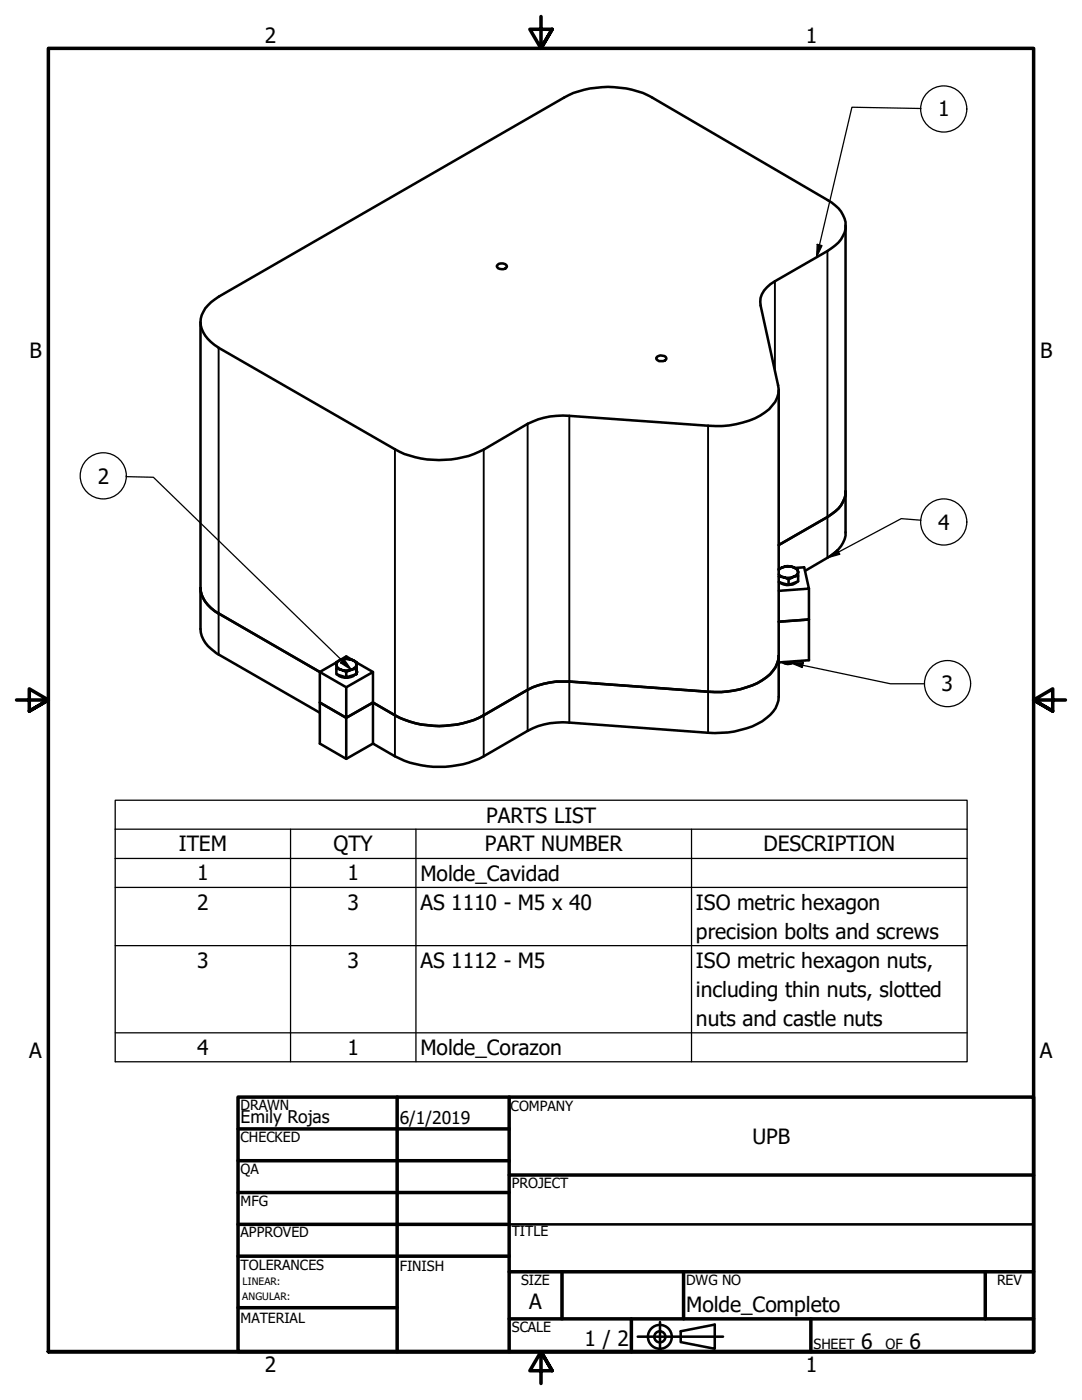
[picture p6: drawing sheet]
<svg xmlns="http://www.w3.org/2000/svg" width="216mm" height="279mm" viewBox="0 0 216 279" stroke-linecap="round" stroke-linejoin="round" font-family="sans-serif">
<!-- layer: Visible (ANSI) -->
<g fill="none" stroke="#000" stroke-width=".51">
<path d="M99.3 52.8a1.22 1.22 0 0 1 1.9 .3 1.16 1.16 0 0 1-2.1 0zM168.7 45v61.2a6 6 0 0 1-3.6 5.1l-4.4 2.6M40 64.3v61.2a6.3 6.3 0 0 0 3.2 4.9l20.6 11.8M41.5 60.9l2.2-1.7 68.8-39.7a19.1 19.1 0 0 1 17.7 0l35 20.4a5.9 5.9 0 0 1 3.5 5.8 6.6 6.6 0 0 1-3.6 4.4l-10.5 6a4.7 4.7 0 0 0-2.8 4.9l3.5 15.9a5 5 0 0 1-1.8 4.8 16 16 0 0 1-10.8 3.3l-29.1-2a15.1 15.1 0 0 0-8.3 1.6l-8.8 5.1a19.5 19.5 0 0 1-17.7 0l-35.2-20.3a6.9 6.9 0 0 1-3.6-5.1 4.8 4.8 0 0 1 1.5-3.4zM131.1 71.2a1.35 1.35 0 0 1 1.9 .3 1.16 1.16 0 0 1-2.1-.1zM155.4 77.9v61.2a5.3 5.3 0 0 1-2.5 4.2 16.6 16.6 0 0 1-10.3 3l-29-2.1a14.5 14.5 0 0 0-8.3 1.7l-8.8 5a19.8 19.8 0 0 1-17.7 0l-4.4-2.5v-8.2M168.7 98a5.5 5.5 0 0 1-2.8 4.6l-10.5 6.2M40 117.3a6.4 6.4 0 0 0 3.6 5.1l20.2 11.7v6.1l5.3 3.1v8.1M155.4 114.6a2.13 2.13 0 0 0 1.4 .8l.6 .2 .9-.5a4.9 4.9 0 0 1-2.9 0M155.4 113.6l.7-.4-.7 .6M155.4 116.1l2 .6M155.4 113.5h.1"/>
<path d="M156.1 113.2a2.41 2.41 0 0 1 2.1 0 3.3 3.3 0 0 0-2.1 0zM158.2 113.2l1 .4 .1 .5a1.27 1.27 0 0 0-1.1-.9zM158.6 113.3l1.9-.1 .9 4.3-6 .4M159.1 116.1a3.1 3.1 0 0 1-3.6 .1M159.3 114.1v.8l-1 .2a1.26 1.26 0 0 0 1-1zM159.3 114.9v1.1l-1.9 .7v-1.1M161.4 117.5v6.1l-6 .5 6-.5v8.2l-6 .4M67.1 132.2l-3.3 1.9 5.3 3.1M67.1 133.5v1.1l2 .6M67.3 134.6a2.75 2.75 0 0 0 3.6 0M67.8 131.8l1.3-.8 1.3 .8M68.1 133.7l.5 .1 1.5-.1-1 .4z"/>
<path d="M68.1 131.6a1.02 1.02 0 0 0-1 1.1 1.02 1.02 0 0 0 1 1l-1-.2M68.1 131.6l-1 .5v1.4M68.1 131.6a2.8 2.8 0 0 1 2 0l-1-.1zM69.1 137.2l5.3-3.1v6.1l-5.3 3.1zM69.1 134.1v1.1l2-.6M70.1 131.6l1 .5v1.4l-1 .2a1.23 1.23 0 0 0 1-1.4l-.6-.5zM71.1 133.2v1.4v-1.1M71.1 132.2l3.3 1.9M71.1 133.9v.2M155.4 130.9a6.8 6.8 0 0 1-4.3 5.4 19.4 19.4 0 0 1-9.8 1.7l-27.7-2a16 16 0 0 0-8.3 1.7l-8.8 5a19.3 19.3 0 0 1-17.7 0M156.2 132.1a1.82 1.82 0 0 0 2.1 0M156.3 132.3h.2a1.53 1.53 0 0 0 1.6 0"/>
<path d="M156.7 132.1v.2M158.7 132a3.3 3.3 0 0 1-2.4 .1M74.4 140.2l4.4 2.5M78.8 142.7l-4.4-2.5-5.3 3.1-5.3-3.1v8.2l5.3 3 5.3-3"/>
</g>
<!-- layer: Visible Narrow (ANSI) -->
<path d="M154.6 56.1v17.9M165.1 50.1v61.2M43.6 69.4v61.2M78.8 89.7v61.2M96.5 89.7v61.2M105.3 84.6v61.3M113.6 83v61.2M141.3 85v61.2" fill="none" stroke="#000" stroke-width=".38"/>
<!-- layer: Visible (ANSI) -->
<circle cx="71.1" cy="134.1" r=".25" fill="#000"/>
<!-- layer: Symbol (ANSI) -->
<g fill="none" stroke="#000" stroke-width=".25">
<path d="M183.8 21.7l-13.8-.3-7.1 29.9M163.1 48.8l.9 .2-1.1 2.3zM25.1 95.1l5.5 .1 39.5 38.5M165.1 111.3l2-1.6 .5 .9zM183.8 103.8l-4-.3-14.7 7.8M68.6 131.6l1.5 2.1-2.2-1.4zM157.7 132.3h2.6l-.2 .9zM157.7 132.3l20 4.2h6.8M23 165.5v-5.8h170v5.8M23 165.5h170v5.8M23 165.5v46.4h170v-40.6M23 171.3h170"/>
<path d="M23 177.1h170M58 165.5v46.4M83 165.5v46.4M138 165.5v46.4M23 188.7h170M23 206.1h170"/>
<circle cx="188.3" cy="21.7" r="4.6"/>
<circle cx="20.6" cy="95" r="4.6"/>
<circle cx="188.3" cy="104.2" r="4.6"/>
<circle cx="189.1" cy="136.4" r="4.6"/>
</g>
<!-- layer: Border (ANSI) -->
<g fill="none" stroke="#000" stroke-width=".7">
<path d="M107.9 3.3v6.4l-2.2-3.9h4.5l-2.3 3.9 2.3-3.9M3.3 139.7h6.4l-3.9-2.2v4.4l3.9-2.2-3.9 2.2M212.6 139.7h-6.4l3.9-2.2v4.4l-3.9-2.2 3.9 2.2M47.5 218.9h158.7v50.8h-158.7zM79.2 218.9v50.8M101.6 218.9v50.8M47.5 225.3h54.1M47.5 231.6h54.1M47.5 238h54.1M101.6 234.5h104.6M47.5 244.3h54.1M47.5 250.7h54.1"/>
<path d="M101.6 253.8h104.6M112.1 253.8v9.4M136.4 253.8v9.4M196.6 253.8v9.4M9.7 269.7v-260h196.5v260h-196.5h196.5M47.5 261h31.7M101.6 263.2h104.6M110.2 273.6l-2.3-3.9 2.3 3.9h-4.5l2.2-3.9v6.4M126 263.2v6.5M161.8 263.2v6.5"/>
</g>
<!-- layer: Title (ANSI) -->
<g fill="none" stroke="#000" stroke-width=".51">
<path d="M101.6 244.3h104.6M127.3 266.8h17M131.7 263.8v5.6M135.8 265.7l6.8-1.3v4.8l-6.8-1.4z"/>
<circle cx="131.7" cy="266.8" r="2.38"/>
<circle cx="131.7" cy="266.8" r="1.11"/>
</g>
<!-- layer: Symbol (ANSI) -->
<g fill="#000">
<path d="M163.1 48.8l.9 .2-1.1 2.3z" fill-rule="evenodd"/>
<path d="M165.1 111.3l2-1.6 .5 .9z" fill-rule="evenodd"/>
<path d="M68.6 131.6l1.5 2.1-2.2-1.4z" fill-rule="evenodd"/>
<path d="M157.7 132.3h2.6l-.2 .9z" fill-rule="evenodd"/>
</g>
<g font-size="4.2">
<text x="52.8" y="8.6">2</text>
<text x="160.8" y="8.6">1</text>
<text x="187.2" y="23.2">1</text>
<text x="5.9" y="71.4">B</text>
<text x="207.6" y="71.4">B</text>
<text x="19.5" y="96.5">2</text>
<text x="187.2" y="105.7">4</text>
<text x="187.9" y="138">3</text>
<text x="97" y="164.1">PARTS LIST</text>
<text x="35.7" y="169.9">ITEM</text>
<text x="66.5" y="169.9">QTY</text>
<text x="96.8" y="169.9">PART NUMBER</text>
<text x="152.3" y="169.9">DESCRIPTION</text>
<text x="39.4" y="175.7">1</text>
<text x="69.3" y="175.7">1</text>
<text x="83.9" y="175.8">Molde_Cavidad</text>
<text x="39.4" y="181.5">2</text>
<text x="69.3" y="181.5">3</text>
<text x="83.9" y="181.5">AS 1110 - M5 x 40</text>
<text x="138.9" y="181.6">ISO metric hexagon</text>
<text x="138.9" y="187.4">precision bolts and screws</text>
<text x="39.4" y="193.2">3</text>
<text x="69.3" y="193.2">3</text>
<text x="83.9" y="193.2">AS 1112 - M5</text>
<text x="138.9" y="193.2">ISO metric hexagon nuts,</text>
<text x="138.9" y="199">including thin nuts, slotted</text>
<text x="138.9" y="204.8">nuts and castle nuts</text>
<text x="5.8" y="211.1">A</text>
<text x="39.4" y="210.6">4</text>
<text x="69.3" y="210.6">1</text>
<text x="83.9" y="210.6">Molde_Corazon</text>
<text x="207.5" y="211.1">A</text>
<text x="150.2" y="228.2">UPB</text>
<text x="105.6" y="261.3">A</text>
<text x="136.9" y="261.9">Molde_Completo</text>
<text x="116.6" y="268.6">1 / 2</text>
<text x="171.8" y="269.2">6</text>
<text x="181.5" y="269.2">6</text>
<text x="52.8" y="273.8">2</text>
<text x="160.8" y="273.8">1</text>
</g>
<g font-size="3.5">
<text x="48" y="224.1">Emily Rojas</text>
<text x="79.8" y="224.2">6/1/2019</text>
</g>
<g font-size="2.8">
<text x="48" y="221.5">DRAWN</text>
<text x="101.9" y="221.7">COMPANY</text>
<text x="48" y="227.9">CHECKED</text>
<text x="48" y="234.3">QA</text>
<text x="102.1" y="237.1">PROJECT</text>
<text x="48" y="240.6">MFG</text>
<text x="48" y="247">APPROVED</text>
<text x="102.1" y="246.7">TITLE</text>
<text x="48" y="253.4">TOLERANCES</text>
<text x="79.8" y="253.6">FINISH</text>
<text x="104" y="256.4">SIZE</text>
<text x="136.9" y="256.4">DWG NO</text>
<text x="198.9" y="256.3">REV</text>
<text x="48" y="264.1">MATERIAL</text>
<text x="102.1" y="265.8">SCALE</text>
<text x="162.3" y="269.2">SHEET</text>
<text x="176.7" y="269.2">OF</text>
</g>
<g font-size="2">
<text x="48.4" y="256.5">LINEAR:</text>
<text x="48.3" y="259.5">ANGULAR:</text>
</g>
</svg>
